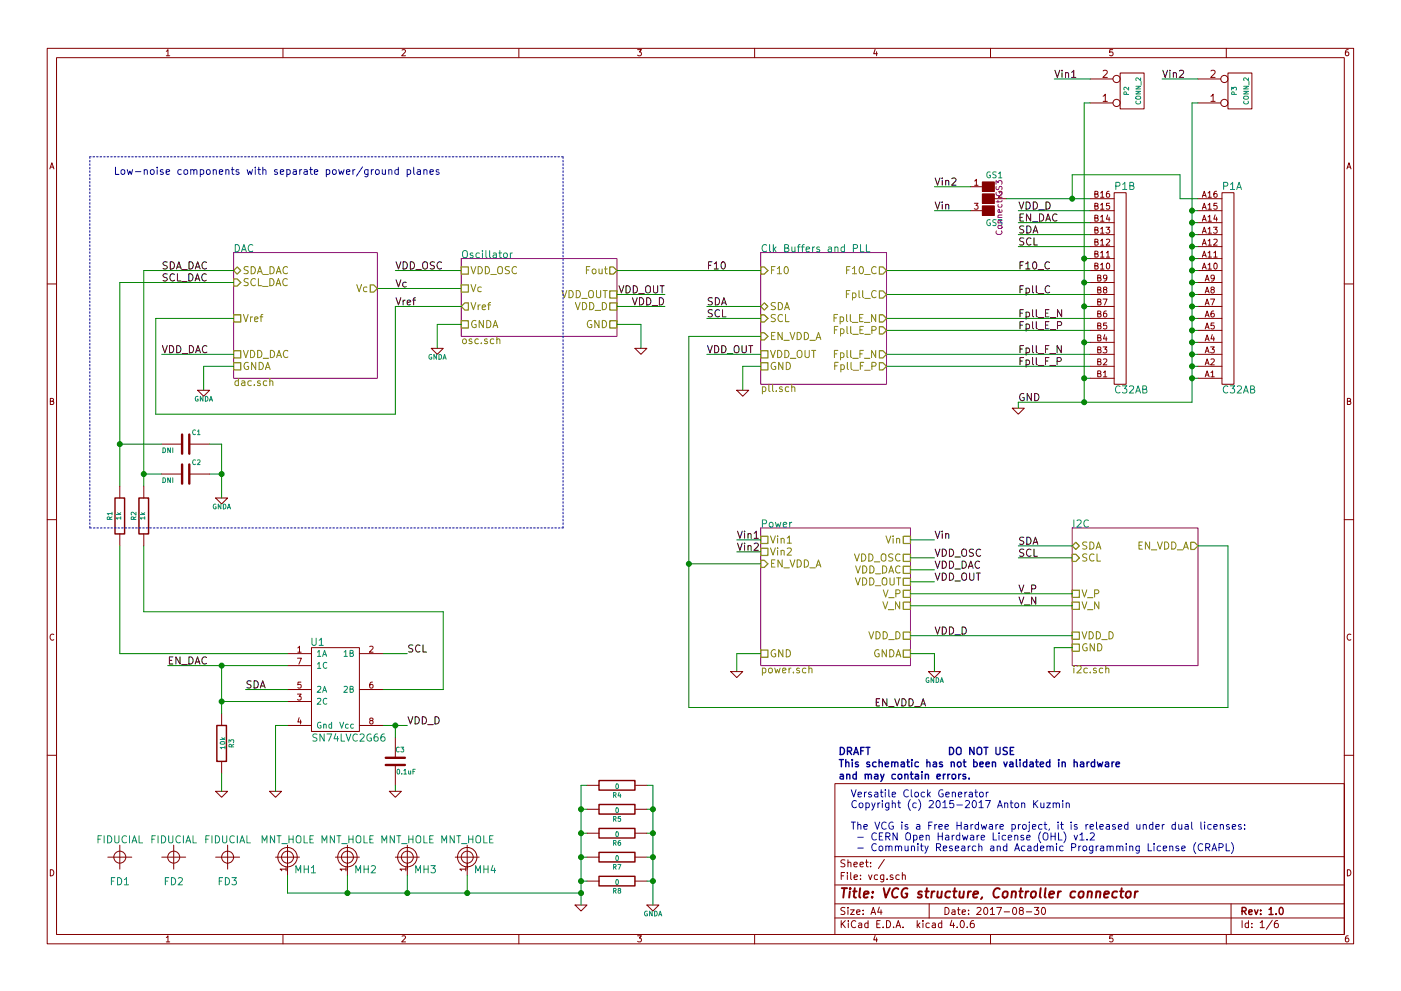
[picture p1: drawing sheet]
EESchema Schematic File Version 2
LIBS:vcg-rescue
LIBS:vcg
LIBS:power
LIBS:device
LIBS:transistors
LIBS:conn
LIBS:linear
LIBS:regul
LIBS:74xx
LIBS:cmos4000
LIBS:adc-dac
LIBS:memory
LIBS:xilinx
LIBS:microcontrollers
LIBS:dsp
LIBS:microchip
LIBS:analog_switches
LIBS:motorola
LIBS:texas
LIBS:intel
LIBS:audio
LIBS:interface
LIBS:digital-audio
LIBS:philips
LIBS:display
LIBS:cypress
LIBS:siliconi
LIBS:opto
LIBS:atmel
LIBS:contrib
LIBS:valves
LIBS:vcg-cache
EELAYER 25 0
EELAYER END
$Descr A4 11693 8268
encoding utf-8
Sheet 1 6
Title "VCG structure, Controller connector"
Date "2017-08-30"
Rev "1.0"
Comp ""
Comment1 ""
Comment2 ""
Comment3 ""
Comment4 ""
$EndDescr
Text Notes 7100 7100 0    60   ~ 0
Versatile Clock Generator\nCopyright (c) 2015-2017 Anton Kuzmin\n\nThe VCG is a Free Hardware project, it is released under dual licenses:\n - CERN Open Hardware License (OHL) v1.2\n - Community Research and Academic Programming License (CRAPL)
$Comp
L C32AB P1
U 1 1
P 10200 2400
F 0 "P1" H 10200 1550 60  0000 L CNN
F 1 "C32AB" H 10200 3250 60  0000 L CNN
F 2 "footprints:C32AB" H 10200 2400 60  0001 C CNN
F 3 "" H 10200 2400 60  0000 C CNN
	1    10200 2400
	1    0    0    1   
$EndComp
$Comp
L C32AB P1
U 2 1
P 9300 2400
F 0 "P1" H 9300 1550 60  0000 L CNN
F 1 "C32AB" H 9300 3250 60  0000 L CNN
F 2 "footprints:C32AB" H 9300 2400 60  0001 C CNN
F 3 "" H 9300 2400 60  0000 C CNN
	2    9300 2400
	1    0    0    1   
$EndComp
Wire Wire Line
	9950 3350 8500 3350
Wire Wire Line
	9950 3150 10000 3150
Wire Wire Line
	9050 850  9050 3350
Wire Wire Line
	9050 3150 9100 3150
Connection ~ 9050 3350
Wire Wire Line
	9050 2850 9100 2850
Connection ~ 9050 3150
Wire Wire Line
	9050 2550 9100 2550
Connection ~ 9050 2850
Wire Wire Line
	9050 2350 9100 2350
Connection ~ 9050 2550
Wire Wire Line
	9050 2150 9100 2150
Connection ~ 9050 2350
Wire Wire Line
	9950 3050 10000 3050
Connection ~ 9950 3150
Wire Wire Line
	9950 2950 10000 2950
Connection ~ 9950 3050
Wire Wire Line
	9950 2850 10000 2850
Connection ~ 9950 2950
Wire Wire Line
	9950 2750 10000 2750
Connection ~ 9950 2850
Wire Wire Line
	9950 2650 10000 2650
Connection ~ 9950 2750
Wire Wire Line
	9950 2550 10000 2550
Connection ~ 9950 2650
Wire Wire Line
	9950 2450 10000 2450
Connection ~ 9950 2550
Wire Wire Line
	9950 2350 10000 2350
Connection ~ 9950 2450
Wire Wire Line
	9950 2250 10000 2250
Connection ~ 9950 2350
Wire Wire Line
	9950 2150 10000 2150
Connection ~ 9950 2250
Wire Wire Line
	9950 2050 10000 2050
Connection ~ 9950 2150
Wire Wire Line
	9950 1950 10000 1950
Connection ~ 9950 2050
Wire Wire Line
	9950 1850 10000 1850
Connection ~ 9950 1950
Wire Wire Line
	9950 1750 10000 1750
Connection ~ 9950 1850
Text Label 8500 3350 0    60   ~ 0
GND
Wire Wire Line
	8500 1750 9100 1750
Wire Wire Line
	8500 1850 9100 1850
Wire Wire Line
	8500 1950 9100 1950
Wire Wire Line
	8500 2050 9100 2050
Text Label 8500 1750 0    60   ~ 0
VDD_D
Text Label 8500 1850 0    60   ~ 0
EN_DAC
Text Label 8500 1950 0    60   ~ 0
SDA
Text Label 8500 2050 0    60   ~ 0
SCL
Wire Wire Line
	7400 2250 9100 2250
Wire Wire Line
	7400 2450 9100 2450
Wire Wire Line
	7400 2650 9100 2650
Wire Wire Line
	7400 2750 9100 2750
Wire Wire Line
	7400 2950 9100 2950
Wire Wire Line
	7400 3050 9100 3050
Text Label 8500 2250 0    60   ~ 0
F10_C
Text Label 8500 2450 0    60   ~ 0
Fpll_C
Text Label 8500 2750 0    60   ~ 0
Fpll_E_P
Text Label 8500 2650 0    60   ~ 0
Fpll_E_N
Text Label 8500 3050 0    60   ~ 0
Fpll_F_P
Text Label 8500 2950 0    60   ~ 0
Fpll_F_N
$Comp
L CONN_2 P2
U 1 1
P 9450 750
F 0 "P2" V 9400 750 40  0000 C CNN
F 1 "CONN_2" V 9500 750 40  0000 C CNN
F 2 "Connectors_Molex:Molex_Microfit3_Header_02x01_Angled_43045-020x" H 9450 750 60  0001 C CNN
F 3 "" H 9450 750 60  0000 C CNN
	1    9450 750 
	1    0    0    1   
$EndComp
Wire Wire Line
	3650 2700 3650 2900
Wire Wire Line
	3300 2250 3850 2250
Wire Wire Line
	3150 2400 3850 2400
Text Label 3300 2250 0    60   ~ 0
VDD_OSC
Text Label 3300 2400 0    60   ~ 0
Vc
Text Label 3300 2550 0    60   ~ 0
Vref
$Sheet
S 1950 2100 1200 1050
U 5600104A
F0 "DAC" 60
F1 "dac.sch" 60
F2 "Vc" O R 3150 2400 60 
F3 "VDD_DAC" U L 1950 2950 60 
F4 "SDA_DAC" B L 1950 2250 60 
F5 "SCL_DAC" I L 1950 2350 60 
F6 "GNDA" U L 1950 3050 60 
F7 "Vref" U L 1950 2650 60 
$EndSheet
$Sheet
S 3850 2150 1300 650 
U 561D755B
F0 "Oscillator" 60
F1 "osc.sch" 60
F2 "VDD_OSC" U L 3850 2250 60 
F3 "Vc" U L 3850 2400 60 
F4 "GNDA" U L 3850 2700 60 
F5 "Vref" O L 3850 2550 60 
F6 "Fout" O R 5150 2250 60 
F7 "VDD_D" U R 5150 2550 60 
F8 "GND" U R 5150 2700 60 
F9 "VDD_OUT" U R 5150 2450 60 
$EndSheet
$Sheet
S 6350 2100 1050 1100
U 55FFF4AE
F0 "Clk Buffers and PLL" 60
F1 "pll.sch" 60
F2 "F10" I L 6350 2250 60 
F3 "SDA" B L 6350 2550 60 
F4 "SCL" I L 6350 2650 60 
F5 "GND" U L 6350 3050 60 
F6 "F10_C" O R 7400 2250 60 
F7 "Fpll_C" O R 7400 2450 60 
F8 "Fpll_E_P" O R 7400 2750 60 
F9 "Fpll_E_N" O R 7400 2650 60 
F10 "Fpll_F_P" O R 7400 3050 60 
F11 "Fpll_F_N" O R 7400 2950 60 
F12 "EN_VDD_A" I L 6350 2800 60 
F13 "VDD_OUT" U L 6350 2950 60 
$EndSheet
$Sheet
S 6350 4400 1250 1150
U 5600333F
F0 "Power" 60
F1 "power.sch" 60
F2 "VDD_D" U R 7600 5300 60 
F3 "VDD_OSC" U R 7600 4650 60 
F4 "VDD_DAC" U R 7600 4750 60 
F5 "Vin" U R 7600 4500 60 
F6 "V_P" U R 7600 4950 60 
F7 "V_N" U R 7600 5050 60 
F8 "GND" U L 6350 5450 60 
F9 "EN_VDD_A" I L 6350 4700 60 
F10 "Vin1" U L 6350 4500 60 
F11 "Vin2" U L 6350 4600 60 
F12 "VDD_OUT" U R 7600 4850 60 
$EndSheet
$Sheet
S 8950 4400 1050 1150
U 56007358
F0 "I2C" 60
F1 "i2c.sch" 60
F2 "SDA" B L 8950 4550 60 
F3 "SCL" I L 8950 4650 60 
F4 "GND" U L 8950 5400 60 
F5 "VDD_D" U L 8950 5300 60 
F6 "V_P" U L 8950 4950 60 
F7 "V_N" U L 8950 5050 60 
F8 "EN_VDD_A" O R 10000 4550 60 
$EndSheet
Wire Wire Line
	5900 2550 6350 2550
Wire Wire Line
	5900 2650 6350 2650
$Comp
L GND-RESCUE-vcg #PWR11
U 1 1
P 6200 3250
F 0 "#PWR11" H 6200 3250 30  0001 C CNN
F 1 "GND" H 6200 3180 30  0001 C CNN
F 2 "" H 6200 3250 60  0000 C CNN
F 3 "" H 6200 3250 60  0000 C CNN
	1    6200 3250
	1    0    0    -1  
$EndComp
Wire Wire Line
	6200 3250 6200 3050
Wire Wire Line
	6200 3050 6350 3050
Text Label 5900 2650 0    60   ~ 0
SCL
Text Label 5900 2550 0    60   ~ 0
SDA
Text Label 5900 2250 0    60   ~ 0
F10
$Comp
L GND-RESCUE-vcg #PWR13
U 1 1
P 8500 3400
F 0 "#PWR13" H 8500 3400 30  0001 C CNN
F 1 "GND" H 8500 3330 30  0001 C CNN
F 2 "" H 8500 3400 60  0000 C CNN
F 3 "" H 8500 3400 60  0000 C CNN
	1    8500 3400
	1    0    0    -1  
$EndComp
Wire Wire Line
	8500 3350 8500 3400
Wire Wire Line
	1350 2950 1950 2950
Wire Wire Line
	1700 3250 1700 3050
Wire Wire Line
	1700 3050 1950 3050
Text Label 1350 2950 0    60   ~ 0
VDD_DAC
Text Label 1350 2250 0    60   ~ 0
SDA_DAC
Text Label 1350 2350 0    60   ~ 0
SCL_DAC
Wire Wire Line
	7600 4500 7800 4500
Wire Wire Line
	6350 5450 6150 5450
Wire Wire Line
	6150 5450 6150 5600
$Comp
L GND-RESCUE-vcg #PWR10
U 1 1
P 6150 5600
F 0 "#PWR10" H 6150 5600 30  0001 C CNN
F 1 "GND" H 6150 5530 30  0001 C CNN
F 2 "" H 6150 5600 60  0000 C CNN
F 3 "" H 6150 5600 60  0000 C CNN
	1    6150 5600
	1    0    0    -1  
$EndComp
Text Label 7800 4500 0    60   ~ 0
Vin
Text Label 7800 4650 0    60   ~ 0
VDD_OSC
Text Label 7800 4750 0    60   ~ 0
VDD_DAC
$Comp
L GND-RESCUE-vcg #PWR14
U 1 1
P 8800 5600
F 0 "#PWR14" H 8800 5600 30  0001 C CNN
F 1 "GND" H 8800 5530 30  0001 C CNN
F 2 "" H 8800 5600 60  0000 C CNN
F 3 "" H 8800 5600 60  0000 C CNN
	1    8800 5600
	1    0    0    -1  
$EndComp
Wire Wire Line
	8800 5600 8800 5400
Wire Wire Line
	8800 5400 8950 5400
Wire Wire Line
	7600 5300 8950 5300
Wire Wire Line
	8500 4650 8950 4650
Wire Wire Line
	8500 4550 8950 4550
Text Label 8500 4550 0    60   ~ 0
SDA
Text Label 8500 4650 0    60   ~ 0
SCL
Text Label 7800 5300 0    60   ~ 0
VDD_D
Text Label 8500 4950 0    60   ~ 0
V_P
Text Label 8500 5050 0    60   ~ 0
V_N
$Comp
L SN74LVC2G66 U1
U 1 1
P 2800 5750
F 0 "U1" H 2650 6150 60  0000 C CNN
F 1 "SN74LVC2G66" H 2600 5350 60  0000 L CNN
F 2 "Housings_SSOP:MSOP-8_3x3mm_Pitch0.65mm" H 2600 6100 60  0001 C CNN
F 3 "" H 2600 6100 60  0000 C CNN
	1    2800 5750
	1    0    0    -1  
$EndComp
$Comp
L C-RESCUE-vcg C3
U 1 1
P 3300 6350
F 0 "C3" H 3300 6450 40  0000 L CNN
F 1 "0.1uF" H 3306 6265 40  0000 L CNN
F 2 "Capacitors_SMD:C_0603" H 3338 6200 30  0001 C CNN
F 3 "" H 3300 6350 60  0000 C CNN
	1    3300 6350
	1    0    0    -1  
$EndComp
$Comp
L GND-RESCUE-vcg #PWR4
U 1 1
P 2300 6600
F 0 "#PWR4" H 2300 6600 30  0001 C CNN
F 1 "GND" H 2300 6530 30  0001 C CNN
F 2 "" H 2300 6600 60  0000 C CNN
F 3 "" H 2300 6600 60  0000 C CNN
	1    2300 6600
	1    0    0    -1  
$EndComp
Wire Wire Line
	3200 6050 3400 6050
Wire Wire Line
	3300 6150 3300 6050
Connection ~ 3300 6050
Wire Wire Line
	2400 6050 2300 6050
Wire Wire Line
	2300 6050 2300 6600
Wire Wire Line
	3300 6600 3300 6550
$Comp
L GND-RESCUE-vcg #PWR5
U 1 1
P 3300 6600
F 0 "#PWR5" H 3300 6600 30  0001 C CNN
F 1 "GND" H 3300 6530 30  0001 C CNN
F 2 "" H 3300 6600 60  0000 C CNN
F 3 "" H 3300 6600 60  0000 C CNN
	1    3300 6600
	1    0    0    -1  
$EndComp
Text Label 3400 6050 0    60   ~ 0
VDD_D
Text Label 3400 5450 0    60   ~ 0
SCL
Text Label 2050 5750 0    60   ~ 0
SDA
Wire Wire Line
	2050 5750 2400 5750
Wire Wire Line
	3200 5450 3400 5450
$Comp
L R-RESCUE-vcg R2
U 1 1
P 1200 4300
F 0 "R2" V 1280 4300 40  0000 C CNN
F 1 "1k" V 1207 4301 40  0000 C CNN
F 2 "Resistors_SMD:R_0603" V 1130 4300 30  0001 C CNN
F 3 "" H 1200 4300 30  0000 C CNN
	1    1200 4300
	-1   0    0    1   
$EndComp
$Comp
L R-RESCUE-vcg R1
U 1 1
P 1000 4300
F 0 "R1" V 1080 4300 40  0000 C CNN
F 1 "1k" V 1007 4301 40  0000 C CNN
F 2 "Resistors_SMD:R_0603" V 930 4300 30  0001 C CNN
F 3 "" H 1000 4300 30  0000 C CNN
	1    1000 4300
	-1   0    0    1   
$EndComp
$Comp
L R-RESCUE-vcg R3
U 1 1
P 1850 6200
F 0 "R3" V 1930 6200 40  0000 C CNN
F 1 "10k" V 1857 6201 40  0000 C CNN
F 2 "Resistors_SMD:R_0603" V 1780 6200 30  0001 C CNN
F 3 "" H 1850 6200 30  0000 C CNN
	1    1850 6200
	1    0    0    -1  
$EndComp
$Comp
L GND-RESCUE-vcg #PWR3
U 1 1
P 1850 6600
F 0 "#PWR3" H 1850 6600 30  0001 C CNN
F 1 "GND" H 1850 6530 30  0001 C CNN
F 2 "" H 1850 6600 60  0000 C CNN
F 3 "" H 1850 6600 60  0000 C CNN
	1    1850 6600
	1    0    0    -1  
$EndComp
Wire Wire Line
	1400 5550 2400 5550
Wire Wire Line
	1850 5550 1850 5950
Connection ~ 1850 5550
Wire Wire Line
	1850 5850 2400 5850
Connection ~ 1850 5850
Wire Wire Line
	1850 6450 1850 6600
Text Label 1400 5550 0    60   ~ 0
EN_DAC
Wire Wire Line
	10000 4550 10250 4550
Wire Wire Line
	10250 4550 10250 5900
Wire Wire Line
	10250 5900 5750 5900
Wire Wire Line
	5750 4700 6350 4700
Wire Wire Line
	7600 4950 8950 4950
Wire Wire Line
	7600 5050 8950 5050
Text Label 7300 5900 0    60   ~ 0
EN_VDD_A
$Comp
L GNDA-RESCUE-vcg #PWR1
U 1 1
P 1700 3250
F 0 "#PWR1" H 1700 3250 40  0001 C CNN
F 1 "GNDA" H 1700 3180 40  0000 C CNN
F 2 "" H 1700 3250 60  0000 C CNN
F 3 "" H 1700 3250 60  0000 C CNN
	1    1700 3250
	1    0    0    -1  
$EndComp
$Comp
L GNDA-RESCUE-vcg #PWR6
U 1 1
P 3650 2900
F 0 "#PWR6" H 3650 2900 40  0001 C CNN
F 1 "GNDA" H 3650 2830 40  0000 C CNN
F 2 "" H 3650 2900 60  0000 C CNN
F 3 "" H 3650 2900 60  0000 C CNN
	1    3650 2900
	1    0    0    -1  
$EndComp
$Comp
L R-RESCUE-vcg R4
U 1 1
P 5150 6550
F 0 "R4" V 5230 6550 40  0000 C CNN
F 1 "0" V 5157 6551 40  0000 C CNN
F 2 "Resistors_SMD:R_0603" V 5080 6550 30  0001 C CNN
F 3 "" H 5150 6550 30  0000 C CNN
	1    5150 6550
	0    1    1    0   
$EndComp
$Comp
L R-RESCUE-vcg R5
U 1 1
P 5150 6750
F 0 "R5" V 5230 6750 40  0000 C CNN
F 1 "0" V 5157 6751 40  0000 C CNN
F 2 "Resistors_SMD:R_0603" V 5080 6750 30  0001 C CNN
F 3 "" H 5150 6750 30  0000 C CNN
	1    5150 6750
	0    1    1    0   
$EndComp
$Comp
L R-RESCUE-vcg R6
U 1 1
P 5150 6950
F 0 "R6" V 5230 6950 40  0000 C CNN
F 1 "0" V 5157 6951 40  0000 C CNN
F 2 "Resistors_SMD:R_0603" V 5080 6950 30  0001 C CNN
F 3 "" H 5150 6950 30  0000 C CNN
	1    5150 6950
	0    1    1    0   
$EndComp
$Comp
L R-RESCUE-vcg R7
U 1 1
P 5150 7150
F 0 "R7" V 5230 7150 40  0000 C CNN
F 1 "0" V 5157 7151 40  0000 C CNN
F 2 "Resistors_SMD:R_0603" V 5080 7150 30  0001 C CNN
F 3 "" H 5150 7150 30  0000 C CNN
	1    5150 7150
	0    1    1    0   
$EndComp
$Comp
L R-RESCUE-vcg R8
U 1 1
P 5150 7350
F 0 "R8" V 5230 7350 40  0000 C CNN
F 1 "0" V 5157 7351 40  0000 C CNN
F 2 "Resistors_SMD:R_0603" V 5080 7350 30  0001 C CNN
F 3 "" H 5150 7350 30  0000 C CNN
	1    5150 7350
	0    1    1    0   
$EndComp
$Comp
L GND-RESCUE-vcg #PWR7
U 1 1
P 4850 7550
F 0 "#PWR7" H 4850 7550 30  0001 C CNN
F 1 "GND" H 4850 7480 30  0001 C CNN
F 2 "" H 4850 7550 60  0000 C CNN
F 3 "" H 4850 7550 60  0000 C CNN
	1    4850 7550
	1    0    0    -1  
$EndComp
$Comp
L GNDA-RESCUE-vcg #PWR9
U 1 1
P 5450 7550
F 0 "#PWR9" H 5450 7550 40  0001 C CNN
F 1 "GNDA" H 5450 7480 40  0000 C CNN
F 2 "" H 5450 7550 60  0000 C CNN
F 3 "" H 5450 7550 60  0000 C CNN
	1    5450 7550
	1    0    0    -1  
$EndComp
Wire Wire Line
	4850 7350 4900 7350
Wire Wire Line
	4850 6550 4850 7550
Wire Wire Line
	4850 6950 4900 6950
Connection ~ 4850 7350
Wire Wire Line
	4850 6750 4900 6750
Connection ~ 4850 6950
Wire Wire Line
	4850 6550 4900 6550
Connection ~ 4850 6750
Wire Wire Line
	4850 7150 4900 7150
Connection ~ 4850 7150
Wire Wire Line
	5450 6550 5450 7550
Wire Wire Line
	5450 7350 5400 7350
Wire Wire Line
	5450 7150 5400 7150
Connection ~ 5450 7350
Wire Wire Line
	5450 6950 5400 6950
Connection ~ 5450 7150
Wire Wire Line
	5450 6750 5400 6750
Connection ~ 5450 6950
Wire Wire Line
	5450 6550 5400 6550
Connection ~ 5450 6750
Connection ~ 5750 4700
Text Notes 950  1450 0    60   ~ 0
Low-noise components with separate power/ground planes
Text Notes 7000 6500 0    60   ~ 12
DRAFT              DO NOT USE\nThis schematic has not been validated in hardware\nand may contain errors.
Wire Wire Line
	1300 3450 3300 3450
Wire Wire Line
	3300 3450 3300 2550
Wire Wire Line
	3300 2550 3850 2550
Wire Wire Line
	3850 2700 3650 2700
$Comp
L GND-RESCUE-vcg #PWR8
U 1 1
P 5350 2900
F 0 "#PWR8" H 5350 2900 30  0001 C CNN
F 1 "GND" H 5350 2830 30  0001 C CNN
F 2 "" H 5350 2900 60  0000 C CNN
F 3 "" H 5350 2900 60  0000 C CNN
	1    5350 2900
	1    0    0    -1  
$EndComp
Wire Wire Line
	5550 2550 5150 2550
Wire Wire Line
	5150 2700 5350 2700
Wire Wire Line
	5350 2700 5350 2900
Text Label 5550 2550 2    60   ~ 0
VDD_D
Wire Wire Line
	1000 4550 1000 5450
Wire Wire Line
	1000 2350 1000 4050
Wire Wire Line
	1200 2250 1200 4050
Wire Wire Line
	3700 5100 3700 5750
Wire Wire Line
	3700 5750 3200 5750
Wire Wire Line
	1200 4550 1200 5100
Wire Wire Line
	1200 5100 3700 5100
Wire Wire Line
	1000 5450 2400 5450
$Comp
L C-RESCUE-vcg C1
U 1 1
P 1550 3700
F 0 "C1" V 1450 3750 40  0000 L CNN
F 1 "DNI" V 1600 3500 40  0000 L CNN
F 2 "Capacitors_SMD:C_0603" H 1588 3550 30  0001 C CNN
F 3 "" H 1550 3700 60  0000 C CNN
	1    1550 3700
	0    1    1    0   
$EndComp
$Comp
L GNDA-RESCUE-vcg #PWR2
U 1 1
P 1850 4150
F 0 "#PWR2" H 1850 4150 40  0001 C CNN
F 1 "GNDA" H 1850 4080 40  0000 C CNN
F 2 "" H 1850 4150 60  0000 C CNN
F 3 "" H 1850 4150 60  0000 C CNN
	1    1850 4150
	1    0    0    -1  
$EndComp
Wire Wire Line
	1000 3700 1350 3700
Connection ~ 1000 3700
Wire Wire Line
	1200 3950 1350 3950
Connection ~ 1200 3950
Wire Wire Line
	1750 3700 1850 3700
Wire Wire Line
	1850 3700 1850 4150
Wire Wire Line
	1750 3950 1850 3950
Connection ~ 1850 3950
Wire Notes Line
	750  1300 750  4400
Wire Notes Line
	750  4400 4700 4400
Wire Notes Line
	4700 4400 4700 1300
Wire Notes Line
	4700 1300 750  1300
Wire Wire Line
	5150 2250 6350 2250
$Comp
L C-RESCUE-vcg C2
U 1 1
P 1550 3950
F 0 "C2" V 1450 4000 40  0000 L CNN
F 1 "DNI" V 1600 3750 40  0000 L CNN
F 2 "Capacitors_SMD:C_0603" H 1588 3800 30  0001 C CNN
F 3 "" H 1550 3950 60  0000 C CNN
	1    1550 3950
	0    1    1    0   
$EndComp
Wire Wire Line
	1000 2350 1950 2350
Wire Wire Line
	1200 2250 1950 2250
Wire Wire Line
	1300 3450 1300 2650
Wire Wire Line
	1300 2650 1950 2650
$Comp
L FIDUCIAL FD1
U 1 1
P 1000 7150
F 0 "FD1" H 1000 6950 60  0000 C CNN
F 1 "FIDUCIAL" H 1000 7300 60  0000 C CNN
F 2 "Fiducials:Fiducial_1mm_Dia_2.54mm_Outer_CopperTop" H 1000 7150 60  0001 C CNN
F 3 "" H 1000 7150 60  0000 C CNN
	1    1000 7150
	1    0    0    -1  
$EndComp
$Comp
L FIDUCIAL FD2
U 1 1
P 1450 7150
F 0 "FD2" H 1450 6950 60  0000 C CNN
F 1 "FIDUCIAL" H 1450 7300 60  0000 C CNN
F 2 "Fiducials:Fiducial_1mm_Dia_2.54mm_Outer_CopperTop" H 1450 7150 60  0001 C CNN
F 3 "" H 1450 7150 60  0000 C CNN
	1    1450 7150
	1    0    0    -1  
$EndComp
$Comp
L FIDUCIAL FD3
U 1 1
P 1900 7150
F 0 "FD3" H 1900 6950 60  0000 C CNN
F 1 "FIDUCIAL" H 1900 7300 60  0000 C CNN
F 2 "Fiducials:Fiducial_1mm_Dia_2.54mm_Outer_CopperTop" H 1900 7150 60  0001 C CNN
F 3 "" H 1900 7150 60  0000 C CNN
	1    1900 7150
	1    0    0    -1  
$EndComp
$Comp
L MNT_HOLE MH1
U 1 1
P 2400 7150
F 0 "MH1" H 2550 7050 60  0000 C CNN
F 1 "MNT_HOLE" H 2400 7300 60  0000 C CNN
F 2 "Mounting_Holes:MountingHole_3.2mm_M3_Pad_Via" H 2400 7150 60  0001 C CNN
F 3 "" H 2400 7150 60  0000 C CNN
	1    2400 7150
	1    0    0    -1  
$EndComp
$Comp
L MNT_HOLE MH2
U 1 1
P 2900 7150
F 0 "MH2" H 3050 7050 60  0000 C CNN
F 1 "MNT_HOLE" H 2900 7300 60  0000 C CNN
F 2 "Mounting_Holes:MountingHole_3.2mm_M3_Pad_Via" H 2900 7150 60  0001 C CNN
F 3 "" H 2900 7150 60  0000 C CNN
	1    2900 7150
	1    0    0    -1  
$EndComp
$Comp
L MNT_HOLE MH3
U 1 1
P 3400 7150
F 0 "MH3" H 3550 7050 60  0000 C CNN
F 1 "MNT_HOLE" H 3400 7300 60  0000 C CNN
F 2 "Mounting_Holes:MountingHole_3.2mm_M3_Pad_Via" H 3400 7150 60  0001 C CNN
F 3 "" H 3400 7150 60  0000 C CNN
	1    3400 7150
	1    0    0    -1  
$EndComp
$Comp
L MNT_HOLE MH4
U 1 1
P 3900 7150
F 0 "MH4" H 4050 7050 60  0000 C CNN
F 1 "MNT_HOLE" H 3900 7300 60  0000 C CNN
F 2 "Mounting_Holes:MountingHole_3.2mm_M3_Pad_Via" H 3900 7150 60  0001 C CNN
F 3 "" H 3900 7150 60  0000 C CNN
	1    3900 7150
	1    0    0    -1  
$EndComp
Wire Wire Line
	3900 7300 3900 7450
Wire Wire Line
	2400 7450 4850 7450
Connection ~ 4850 7450
Wire Wire Line
	3400 7300 3400 7450
Connection ~ 3900 7450
Wire Wire Line
	2900 7300 2900 7450
Connection ~ 3400 7450
Wire Wire Line
	2400 7300 2400 7450
Connection ~ 2900 7450
Wire Wire Line
	9950 850  9950 3350
$Comp
L CONN_2 P3
U 1 1
P 10350 750
F 0 "P3" V 10300 750 40  0000 C CNN
F 1 "CONN_2" V 10400 750 40  0000 C CNN
F 2 "Connectors_Molex:Molex_Microfit3_Header_02x01_Angled_43045-020x" H 10350 750 60  0001 C CNN
F 3 "" H 10350 750 60  0000 C CNN
	1    10350 750 
	1    0    0    1   
$EndComp
Wire Wire Line
	9950 850  10000 850 
Connection ~ 9950 1750
Wire Wire Line
	9050 850  9100 850 
Connection ~ 9050 2150
Wire Wire Line
	9700 650  10000 650 
Wire Wire Line
	8800 650  9100 650 
Text Label 8800 650  0    60   ~ 0
Vin1
Text Label 9700 650  0    60   ~ 0
Vin2
Wire Wire Line
	8950 1650 8950 1450
Wire Wire Line
	8950 1450 9850 1450
Wire Wire Line
	9850 1450 9850 1650
Wire Wire Line
	9850 1650 10000 1650
Connection ~ 8950 1650
$Comp
L GS3 GS1
U 1 1
P 8250 1650
F 0 "GS1" H 8300 1850 50  0000 C CNN
F 1 "GS3" H 8300 1451 50  0000 C CNN
F 2 "Connect:GS3" V 8338 1576 50  0000 C CNN
F 3 "" H 8250 1650 50  0000 C CNN
	1    8250 1650
	1    0    0    -1  
$EndComp
Wire Wire Line
	8400 1650 9100 1650
Wire Wire Line
	7800 1550 8100 1550
Wire Wire Line
	7800 1750 8100 1750
Text Label 7800 1750 0    60   ~ 0
Vin
Text Label 7800 1550 0    60   ~ 0
Vin2
Wire Wire Line
	6150 4500 6350 4500
Wire Wire Line
	6150 4600 6350 4600
Text Label 6150 4500 0    60   ~ 0
Vin1
Text Label 6150 4600 0    60   ~ 0
Vin2
$Comp
L GNDA-RESCUE-vcg #PWR12
U 1 1
P 7800 5600
F 0 "#PWR12" H 7800 5600 40  0001 C CNN
F 1 "GNDA" H 7800 5530 40  0000 C CNN
F 2 "" H 7800 5600 60  0000 C CNN
F 3 "" H 7800 5600 60  0000 C CNN
	1    7800 5600
	1    0    0    -1  
$EndComp
Text HLabel 7600 5450 0    60   UnSpc ~ 0
GNDA
Wire Wire Line
	7600 5450 7800 5450
Wire Wire Line
	7800 5450 7800 5600
Wire Wire Line
	7600 4650 7800 4650
Wire Wire Line
	7600 4750 7800 4750
Wire Wire Line
	7800 4850 7600 4850
Text Label 7800 4850 0    60   ~ 0
VDD_OUT
Text Label 5900 2950 0    60   ~ 0
VDD_OUT
Wire Wire Line
	5900 2950 6350 2950
Wire Wire Line
	6350 2800 5750 2800
Wire Wire Line
	5750 2800 5750 5900
Wire Wire Line
	5550 2450 5150 2450
Text Label 5550 2450 2    60   ~ 0
VDD_OUT
$EndSCHEMATC
